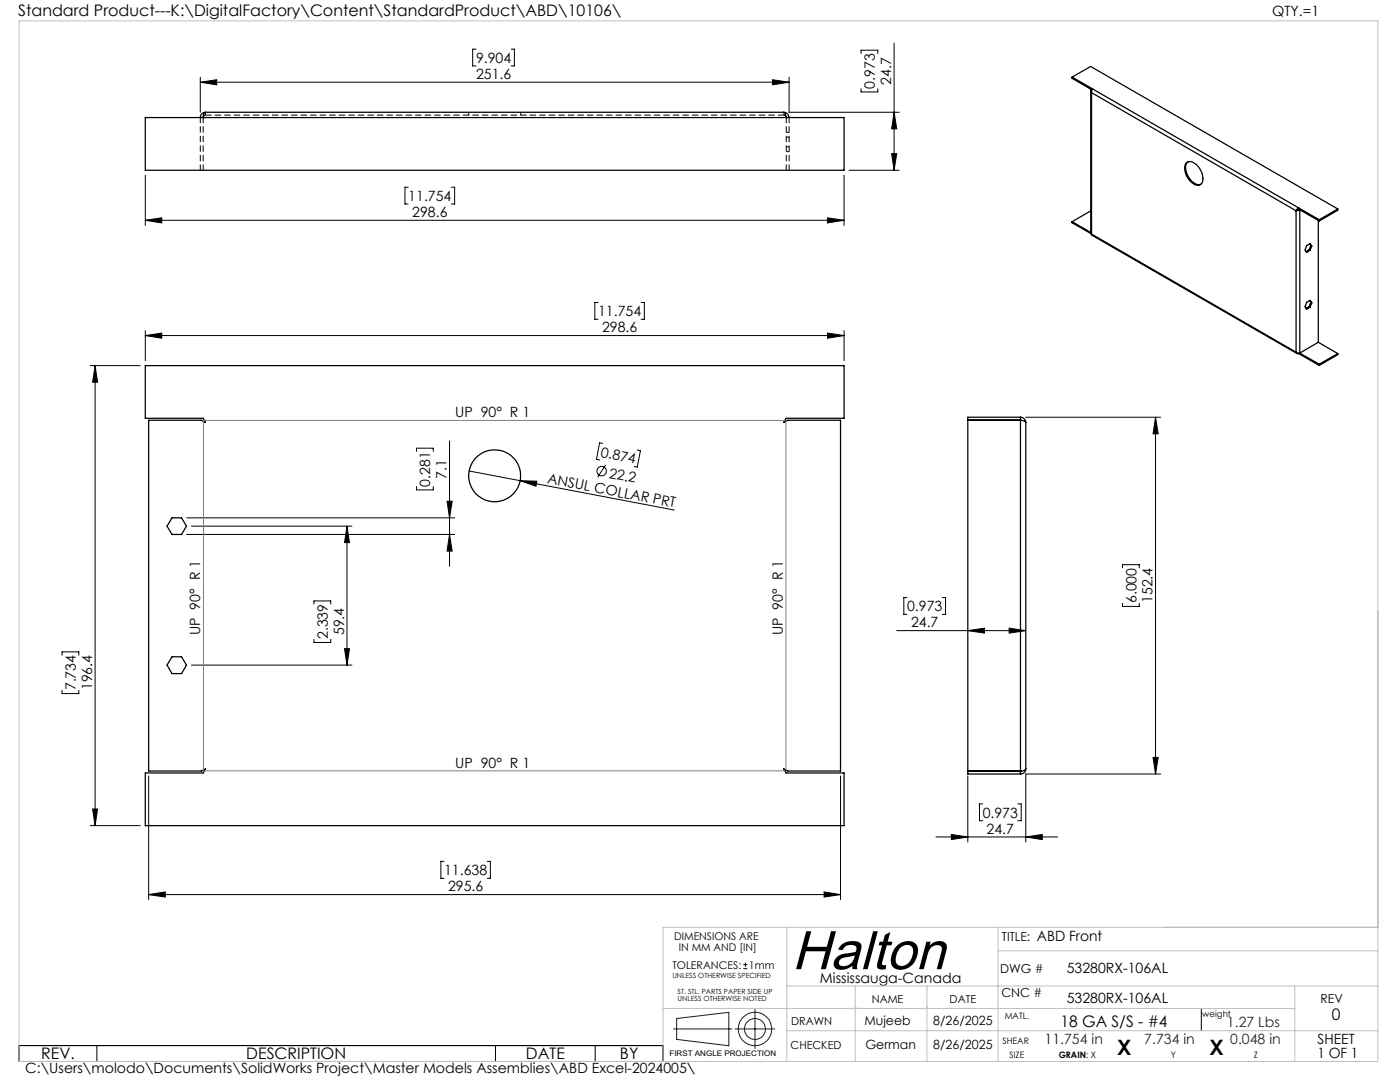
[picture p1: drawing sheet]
<svg xmlns="http://www.w3.org/2000/svg" width="279mm" height="216mm" viewBox="0 0 279 216" stroke-linecap="round" stroke-linejoin="round" font-family="sans-serif">
<g fill="none" stroke="#000" stroke-width=".25">
<path d="M214 15.4l49.3 28.5M214 15.4l3.7-2.1 49.3 28.4M214 15.4v.2l3.8 2.3M217.7 18.2v28.4M217.8 17.9l-.1 .2 .1 .4M217.8 17.9h.1M217.8 18.5l40.9 23.6M217.8 18.5v28.2M218.1 17.7l-.3 .4v.4M29 23.5h139.5v10.5h-139.5zM40.6 23.2l-.1 .3M40.6 23.5h.1"/>
<path d="M41 22.4l-.4 .4v.7M41 22.4a1.02 1.02 0 0 0-1 1.1M41 22.4h115.4M156.4 22.4l.3 .4 .2 .7M156.4 22.4a1.06 1.06 0 0 1 1.1 1.1M156.8 23.2l.1 .3M156.9 23.5h.1M236.6 32.6a1.36 1.36 0 0 1 2.1 .2 3.3 3.3 0 0 1 1.1 3.9 1.41 1.41 0 0 1-2.1-.4 3.4 3.4 0 0 1-1.1-3.7zM237.1 32.3a2.12 2.12 0 0 0-.1 2.7 2.91 2.91 0 0 0 2.4 1.8h.2M214 44.2v.2l3.7 2.2M214 44.2l3.7 2.2M217.7 42.1l-3.7 2.1"/>
<path d="M217.7 42.1h.1M217.7 46.6l.1 .1M217.8 46.7v.2l41.1 23.7M217.8 46.7l40.9 23.6M258.7 42.1v28.2M258.9 41.9l-.2 .2M259.2 41.7l-.3 .2M259.2 41.7v-.2l-.5 .6M259.2 41.7h.1M259.2 41.7l4.1 2.4M259.2 41.7l.2 .2M259.4 41.9l-.7 .2"/>
<path d="M259.4 41.8v28.6M261.3 49.8l.1 .2M261.3 49.8l-.6 .4M261.4 48.6l.2 .4M261.4 60l.2 .3M261.6 49l.2 .1M261.6 49l-.3 .8M261.8 49.1l-.4 .9M261.8 49.1l-.4-.5-.6 .4-.3 .9 .3 .5 .6-.4M263.1 44v24.3M263.3 43.9v.2M267 41.7l-3.7 2.2"/>
<path d="M267 41.7v.2l-3.7 2.2M29 73h139.5v10.5h-11.6l-.5 .8 .8-.4h10.5v69.9h-10.5l-.8-.4 .5 .8h11.6v10.5h-139.5v-10.5h11.6l.4-.8-.8 .4h-10.5v-69.9h10.5l.8 .4-.4-.8h-11.6zM258.7 70.3l.2 .1h.5M258.7 70.3l.2 .3h.3M259.2 70.5v.1M259.2 70.6l4.1 2.3M259.4 70.4l3.9 2.3M261.3 61.2l.1 .1M261.3 61.2l-.6 .3M261.6 60.3l.2 .1M261.6 60.3l-.3 .9M261.8 60.4l-.4-.5-.6 .4-.3 .9 .3 .5 .6-.4"/>
<path d="M261.8 60.4l-.4 .9M263.1 68.3l-3.7 2.1M263.1 68.3l3.9 2.3M263.3 72.7v.2M267 70.6v.2l-3.7 2.1M267 70.6l-3.7 2.1M193.1 83.8l10.8 .1M193.1 83.9h10.6M203.7 83.9l.7 .1 .3 .3M203.7 83.3a1.02 1.02 0 0 1 1 1M203.7 83.9h.1M203.7 83.3h-10.6v71.1h10.6"/>
<path d="M203.7 83.3v71.1M204.7 84.3v69.1M34.3 103.3h1.9l1 1.7-1 1.6h-1.9l-1-1.6zM34.3 131.1h1.9l1 1.6-1 1.7h-1.9l-1-1.7zM193.1 153.8h10.6M203.7 153.8h.1M203.9 153.8l-.2 .1M204.7 153.4l-.3 .3-.7 .1M204.7 153.4a1.06 1.06 0 0 1-1 1"/>
<circle cx="98.7" cy="94.9" r="5.2"/>
</g>
<path d="M40.6 23.4h.1M156.9 23.4h.1" fill="none" stroke="#000" stroke-width=".2" stroke-dasharray="1.3 .6"/>
<path d="M41 23l-.4 .2M41 22.4v.6M93.5 22.4v.6M103.9 23v-.6M156.4 22.4v.6M156.9 23.2l-.5-.2M157.5 27.4h-.6M157.5 29.3h-.6M157.5 30.3h-.6M157.5 26.4h-.6" fill="none" stroke="#000" stroke-width=".2" stroke-dasharray="1.3 .6" stroke-linecap="butt"/>
<path d="M40 23.4v10.5M40.5 23.4v10.5M41 23h115.4M156.9 23.4v10.5M157.5 23.4v10.5" fill="none" stroke="#000" stroke-width=".2" stroke-dasharray="1.3 .6" stroke-dashoffset=".1" stroke-linecap="butt"/>
<path d="M156.4 23l.3 .1 .2 .3" fill="none" stroke="#000" stroke-width=".2" stroke-dasharray="1.3 .6" stroke-dashoffset=".3" stroke-linecap="butt"/>
<path d="M40.6 23.4l.1-.3 .3-.1" fill="none" stroke="#000" stroke-width=".2" stroke-dasharray="1.3 .6" stroke-dashoffset=".4" stroke-linecap="butt"/>
<g fill="none" stroke="#000" stroke-width=".2">
<path d="M40 16.4l3.3-.5v1zM40 15.4v7M40 16.4h117.5M95 9.8h-.7v3.4h.7M102 9.8h.7v3.4h-.7M154.2 15.9l3.3 .5-3.3 .5zM157.5 15.4v7M171.8 10.7v-.7h3.4v.7M171.8 17.7v.6h3.4v-.6M178.4 8.6v25.4M29 35v10M81.5 37.4h-.7v3.3h.7"/>
<path d="M90.1 37.4h.6v3.3h-.6M157.4 22.4h22.1M168.5 35v10M169.4 34h10.1M177.9 30.7h1.1l-.6 3.3zM178.4 22.4l.6 3.3h-1.1zM29 44l3.3-.5v1zM29 44h139.5M165.1 43.5l3.4 .5-3.4 .5zM18 73h10M19 73l.5 3.3h-1zM19 73v91.7"/>
<path d="M29 67l3.3-.5v1zM29 66v6M29 67h139.5M119.3 60.4h-.6v3.3h.6M128 60.4h.6v3.3h-.6M165.1 66.5l3.4 .5-3.4 .5zM168.5 66v6M83.1 90.1v-.7h3.4v.7M83.1 97.1v.7h3.4v-.7M89.7 88v25M93.6 94l41 7.8M103.8 95.9l3.3 .1-.1 1z"/>
<path d="M120.3 88.5l-.6-.1-.7 3.3 .7 .1M120.9 92.8l-1.6 2.4M127.2 89.8l.6 .1-.6 3.3-.6-.1M204.7 83.3h26.9M230.6 83.3l.5 3.3h-1zM230.6 83.3v71.1M37.3 106.6h53.4M37.3 103.3h53.4M38.2 105h32M69.3 105l.4 3.3h-.9zM69.3 105v27.7M89.2 100h1l-.5 3.3z"/>
<path d="M89.7 106.6l.5 3.4h-1zM181 119.2h-.6v3.4h.6M188.1 119.2h.6v3.4h-.6M224 113.3v-.6h3.4v.6M12.4 130.7v-.6h3.3v.6M12.4 137.8v.6h3.3v-.6M38.2 132.7h32M62.7 120.5v-.6h3.3v.6M62.7 127.6v.6h3.3v-.6M68.8 129.4h.9l-.4 3.3zM179 125.8h25.7M193.1 125.8l3.4-.5v1z"/>
<path d="M201.4 125.3l3.3 .5-3.3 .5zM224 120.4v.6h3.4v-.6M29.7 154.8v24.7M167.7 154.8v24.7M193.1 154.8v13.2M204.7 154.4h26.9M204.7 154.4v13.6M230.1 151.1h1l-.5 3.3zM18 164.7h10M18.5 161.4h1l-.5 3.3zM29.7 178.5l3.3-.5v1zM29.7 178.5h138"/>
<path d="M88.6 171.9h-.6v3.4h.6M97.2 171.9h.7v3.4h-.7M164.5 178l3.2 .5-3.2 .5zM186.8 167h24.3M189.9 166.5l3.2 .5-3.2 .5zM196.1 160.4h-.6v3.4h.6M203.1 160.4h.7v3.4h-.7M204.7 167l3.3-.5v1zM148.3 193.3h.9M148.3 192.5h.9M148.8 192.1v.8M3.8 208.6h128.5v3.2h-128.5z"/>
<path d="M19.3 208.6v3.2M98.9 208.6v3.2M118.8 208.6v3.2M239.7 201.2v4.5"/>
<circle cx="120.1" cy="94" r=".95"/>
</g>
<g fill="none" stroke="#191924" stroke-width=".2">
<path d="M134.4 205.3h11.7M135 203.2l10.5-1.2v6.7l-10.5-1.3zM146.7 205.3h7.9M150.7 201.4v7.9"/>
<circle cx="150.7" cy="205.3" r="2.09"/>
<circle cx="150.7" cy="205.3" r="3.3"/>
</g>
<path d="M40.6 84.1v69.5M40.8 83.9h115.8M156.8 84.1v69.5M40.8 153.8h115.8" fill="none" stroke="#808080" stroke-width=".2"/>
<path d="M3.8 4.2h271.2v207.6h-271.2zM157 196.7h118M157 185v26.8M170.7 196.7v15.1M185 196.7v15.1M199.2 185v26.8M199.2 189.7h75.8M258.4 196.7v15.1M275 185h-142.7v26.8M132.3 201.2h126.1M157 205.7h118M170.7 201h.1" fill="none" stroke="#c0c0c0" stroke-width=".2"/>
<g fill="#000">
<path d="M103.8 95.9l3.3 .1-.1 1z"/>
<path d="M40 16.4l3.3-.5v1zM154.2 15.9l3.3 .5-3.3 .5z"/>
<path d="M178.4 22.4l.6 3.3h-1.1zM177.9 30.7h1.1l-.6 3.3z"/>
<path d="M29 44l3.3-.5v1zM165.1 43.5l3.4 .5-3.4 .5z"/>
<path d="M19 73l.5 3.3h-1zM18.5 161.4h1l-.5 3.3z"/>
<path d="M29 67l3.3-.5v1zM165.1 66.5l3.4 .5-3.4 .5z"/>
<path d="M230.6 83.3l.5 3.3h-1zM230.1 151.1h1l-.5 3.3z"/>
<path d="M89.7 106.6l.5 3.4h-1zM89.2 100h1l-.5 3.3z"/>
<path d="M68.8 129.4h.9l-.4 3.3zM69.3 105l.4 3.3h-.9z"/>
<path d="M29.7 178.5l3.3-.5v1zM164.5 178l3.2 .5-3.2 .5z"/>
<path d="M204.7 167l3.3-.5v1zM189.9 166.5l3.2 .5-3.2 .5zM201.4 125.3l3.3 .5-3.3 .5zM193.1 125.8l3.4-.5v1z"/>
</g>
<text font-size="11" x="158" y="193.4">Halton</text>
<g font-size="4.2">
<text x="223" y="210.4">X</text>
<text x="241.4" y="210.4">X</text>
</g>
<g font-size="3.2">
<text x="3.6" y="3.3">Standard Product---K:\DigitalFactory\Content\StandardProduct\ABD\10106\</text>
<text x="265.8" y="203.5">0</text>
<text x="211.6" y="204.9">18 GA S/S - #4</text>
<text x="8.2" y="211.4">REV.</text>
<text x="49.2" y="211.4">DESCRIPTION</text>
<text x="105" y="211.4">DATE</text>
<text x="123.7" y="211.4">BY</text>
</g>
<g font-size="2.8">
<text x="253.9" y="3.3">QTY.=1</text>
<text x="95" y="12.5">9.904</text>
<text x="95" y="15.8">251.6</text>
<text x="174.6" y="17.7" transform="rotate(-90 174.6 17.7)">0.973</text>
<text x="177.9" y="16.9" transform="rotate(-90 177.9 16.9)">24.7</text>
<text x="81.5" y="40.1">11.754</text>
<text x="82.3" y="43.3">298.6</text>
<text x="119.4" y="63.1">11.754</text>
<text x="120.2" y="66.3">298.6</text>
<text x="90.9" y="83.2">UP 90° R 1</text>
<text x="89.1" y="95.5" transform="rotate(-90 89.1 95.5)">7.1</text>
<text x="119.8" y="91.2" transform="rotate(11 119.8 91.2)">0.874</text>
<text x="121.4" y="95.3" transform="rotate(11 121.4 95.3)">22.2</text>
<text x="85.9" y="97.1" transform="rotate(-90 85.9 97.1)">0.281</text>
<text x="109.1" y="96.4" transform="rotate(11 109.1 96.4)">ANSUL COLLAR PRT</text>
<text x="181" y="122">0.973</text>
<text x="181.8" y="125.2">24.7</text>
<text x="226.8" y="120.3" transform="rotate(-90 226.8 120.3)">6.000</text>
<text x="230" y="120.3" transform="rotate(-90 230 120.3)">152.4</text>
<text x="40" y="126.7" transform="rotate(-90 40 126.7)">UP 90° R 1</text>
<text x="65.4" y="127.6" transform="rotate(-90 65.4 127.6)">2.339</text>
<text x="68.7" y="126.8" transform="rotate(-90 68.7 126.8)">59.4</text>
<text x="156.2" y="126.7" transform="rotate(-90 156.2 126.7)">UP 90° R 1</text>
<text x="15.1" y="137.7" transform="rotate(-90 15.1 137.7)">7.734</text>
<text x="18.4" y="137.7" transform="rotate(-90 18.4 137.7)">196.4</text>
<text x="90.9" y="153.2">UP 90° R 1</text>
<text x="196.1" y="163.1">0.973</text>
<text x="196.9" y="166.4">24.7</text>
<text x="88.6" y="174.6">11.638</text>
<text x="89.4" y="177.9">295.6</text>
<text x="206.9" y="187.8">ABD Front</text>
<text x="163.6" y="196.1">Mississauga-Canada</text>
<text x="212.9" y="194.1">53280RX-106AL</text>
<text x="212.9" y="200.1">53280RX-106AL</text>
<text x="263" y="208.3">SHEET</text>
<text x="5" y="214.1">C:\Users\molodo\Documents\SolidWorks Project\Master Models Assemblies\ABD Excel-2024005\</text>
<text x="262.9" y="211.1">1 OF 1</text>
</g>
<g font-size="2.8" fill="#400040">
<text x="208.5" y="208.3">11.754 in</text>
<text x="228.4" y="208.3">7.734 in</text>
<text x="244.9" y="204.9">1.27 Lbs</text>
<text x="245.5" y="208.3">0.048 in</text>
</g>
<g font-size="2.5">
<text x="200" y="187.8">TITLE:</text>
<text x="199.6" y="194.1">DWG #</text>
<text x="199.9" y="198.9">CNC #</text>
<text x="263.5" y="200.1">REV</text>
<text x="172.5" y="204.6">Mujeeb</text>
<text x="172.7" y="209.3">German</text>
<text x="186.2" y="204.6">8/26/2025</text>
<text x="186.2" y="209.3">8/26/2025</text>
</g>
<g font-size="2.2">
<text x="174" y="200.1">NAME</text>
<text x="189.5" y="200.1">DATE</text>
<text x="157.8" y="209.3">CHECKED</text>
<text x="157.9" y="204.6">DRAWN</text>
</g>
<g font-size="2.1">
<text x="134.5" y="187.6">DIMENSIONS ARE</text>
<text x="135.5" y="189.7">IN MM AND [IN]</text>
<text x="134.2" y="193.3">TOLERANCES:</text>
<text x="149.5" y="193.3">1mm</text>
</g>
<g font-size="1.8">
<text x="200.5" y="203.3">MATL.</text>
<text x="240" y="202.8">weight</text>
<text x="200.1" y="208.3">SHEAR</text>
<text x="201.5" y="211.1">SIZE</text>
<text x="211.3" y="211.1">GRAIN: X</text>
<text x="233.7" y="211.1">Y</text>
<text x="250.2" y="211.1">Z</text>
</g>
<text font-size="1.5" x="133.6" y="210.7">FIRST ANGLE PROJECTION</text>
<g font-size="1.4">
<text x="134.2" y="195.1">UNLESS OTHERWISE SPECIFIED</text>
<text x="135.2" y="198.3">ST. STL. PARTS PAPER SIDE UP</text>
<text x="135.2" y="199.7">UNLESS OTHERWISE NOTED</text>
</g>
</svg>
